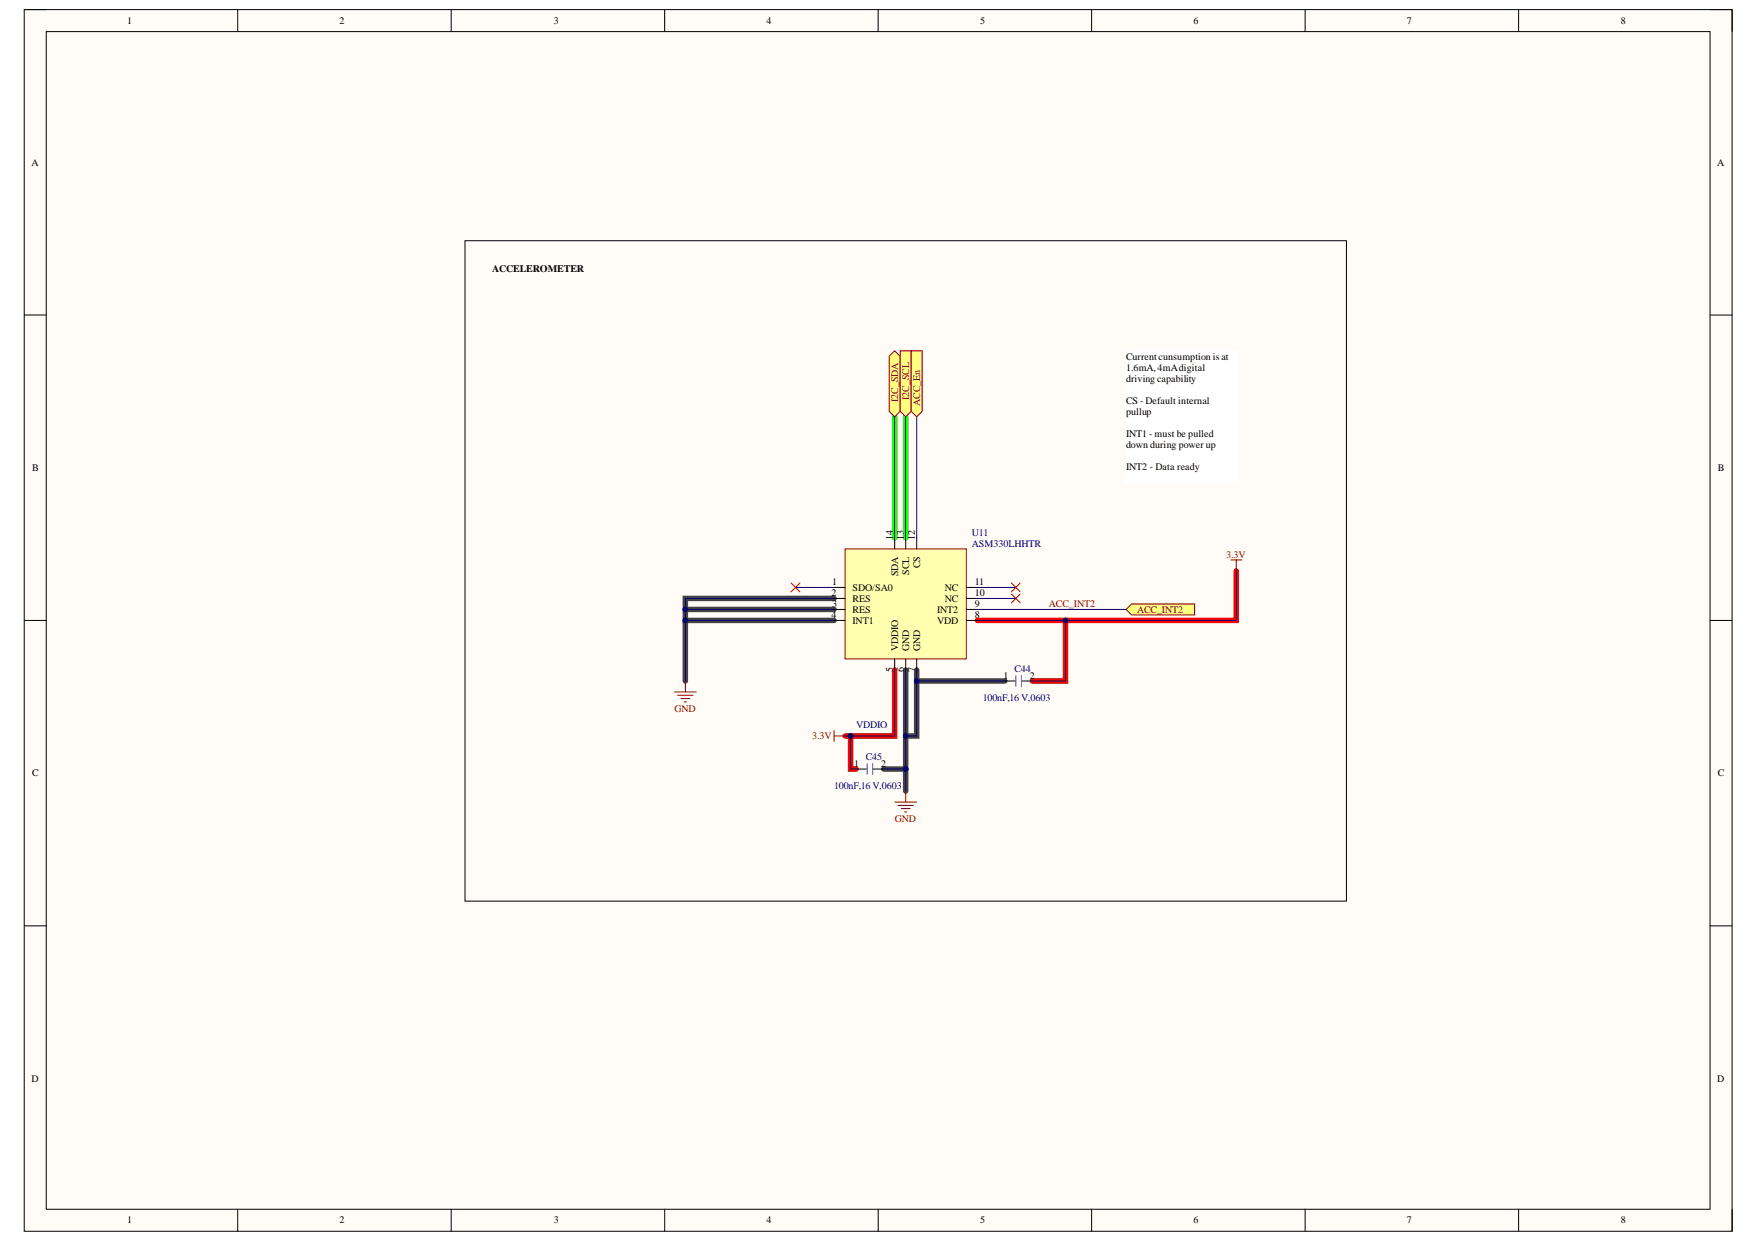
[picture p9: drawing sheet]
<svg xmlns="http://www.w3.org/2000/svg" width="297mm" height="210mm" viewBox="0 0 297 210" stroke-linecap="round" stroke-linejoin="round" font-family="sans-serif">
<path d="M4.1 1.6h288.6v206.5h-288.6z" fill-rule="evenodd" fill="#fffcf8"/>
<path d="M4.1 1.6h288.6v206.5h-288.6z" fill="none" stroke="#000" stroke-width=".17"/>
<path d="M7.8 5.3h281.1v199.1h-281.1z" fill-rule="evenodd" fill="#fffcf8"/>
<g fill="none" stroke="#000" stroke-width=".17">
<path d="M4.1 1.6h3.7M7.8 5.3h281.1v199.1h-281.1zM40.2 1.6v3.7M76.2 1.6v3.7M112.3 1.6v3.7M148.4 1.6v3.7M184.5 1.6v3.7M220.5 1.6v3.7M256.6 1.6v3.7M288.9 1.6h3.8v3.7M4.1 53.2h3.7M288.9 53.2h3.8"/>
<path d="M4.1 104.9h3.7M288.9 104.9h3.8M4.1 156.5h3.7M288.9 156.5h3.8M40.2 204.4v3.7M76.2 204.4v3.7M112.3 204.4v3.7M148.4 204.4v3.7M184.5 204.4v3.7M220.5 204.4v3.7M256.6 204.4v3.7M292.7 204.4v3.7"/>
</g>
<path d="M151.2 70.4v20.5M153 70.4v20.5" fill="none" stroke="#0f0" stroke-width=".93"/>
<path d="M208.9 96.5v8.4h-43.8M151.2 113.2v11.2h-8.4M180 104.9v10.2h-5.6M143.7 124.4v5.6h1" fill="none" stroke="#f00" stroke-width=".93"/>
<path d="M115.8 104.9v10.2M115.8 103h25.1M140.9 101.1h-25.1v3.8h25.1M153 113.2v20.5M154.9 113.2v11.2h-1.9M154.9 115.1h14.9M149.3 130h3.7" fill="none" stroke="#434343" stroke-width=".93"/>
<path d="M142.8 92.8h20.5v18.6h-20.5z" fill-rule="evenodd" fill="#ffffb0"/>
<path d="M142.8 92.8h20.5v18.6h-20.5z" fill="none" stroke="#800000" stroke-width=".17"/>
<g fill="none" stroke="#000" stroke-width=".17">
<path d="M140.9 99.3h1.9M151.2 90.9v1.9M153 90.9v1.9M154.9 90.9v1.9M163.3 99.3h1.8M140.9 104.9h1.9M140.9 103h1.9M140.9 101.1h1.9M151.2 111.4v1.8M153 111.4v1.8M154.9 111.4v1.8M163.3 104.9h1.8"/>
<path d="M163.3 103h1.8M163.3 101.1h1.8"/>
</g>
<path d="M190.3 59.3h18.6v22.3h-18.6z" fill-rule="evenodd" fill="#fff"/>
<path d="M190.3 59.3h18.6v22.3h-18.6z" fill="none" stroke="#fff" stroke-width=".17"/>
<path d="M208 94.6h1.8M208.9 94.6v1.9M140.9 123.5v1.8M140.9 124.4h1.9M151.2 135.5h3.7M151.7 136.1h2.6M152.3 136.7h1.5M152.8 137.2h.4M153 133.7v1.8" fill="none" stroke="#800000" stroke-width=".17"/>
<path d="M190.3 103l.9-.9h10.7v1.8h-10.7z" fill-rule="evenodd" fill="#ffff80"/>
<path d="M113.9 116.9h3.8M114.5 117.5h2.6M115.1 118.1h1.4M115.6 118.6h.4M115.8 115.1v1.8M190.3 103l.9-.9h10.7v1.8h-10.7z" fill="none" stroke="#800000" stroke-width=".17"/>
<path d="M133.7 98.5l1.5 1.5M135.2 98.5l-1.5 1.5M170.9 98.5l1.5 1.5M172.4 98.5l-1.5 1.5M170.9 100.4l1.5 1.5M172.4 100.4l-1.5 1.5" fill="none" stroke="#f00" stroke-width=".17"/>
<path d="M151.2 70.4v20.5M153 70.4v20.5M134.4 99.3h6.5M208.9 96.5v8.4h-43.8M165.1 103h25.2" fill="none" stroke="#000080" stroke-width=".17"/>
<circle cx="180" cy="104.9" r=".37" fill="#000080"/>
<g fill="none" stroke="#000080" stroke-width=".17">
<path d="M153 113.2v20.5"/>
<circle cx="180" cy="104.9" r=".37"/>
</g>
<circle cx="153" cy="124.4" r=".37" fill="#000080"/>
<circle cx="153" cy="124.4" r=".37" fill="none" stroke="#000080" stroke-width=".17"/>
<circle cx="153" cy="130" r=".37" fill="#000080"/>
<g fill="none" stroke="#000080" stroke-width=".17">
<path d="M154.9 113.2v11.2h-1.9"/>
<circle cx="153" cy="130" r=".37"/>
</g>
<circle cx="154.9" cy="115.1" r=".37" fill="#000080"/>
<circle cx="154.9" cy="115.1" r=".37" fill="none" stroke="#000080" stroke-width=".17"/>
<circle cx="153" cy="124.4" r=".37" fill="#000080"/>
<g fill="none" stroke="#000080" stroke-width=".17">
<path d="M151.2 113.2v11.2h-8.4"/>
<circle cx="153" cy="124.4" r=".37"/>
</g>
<circle cx="143.7" cy="124.4" r=".37" fill="#000080"/>
<g fill="none" stroke="#000080" stroke-width=".17">
<path d="M165.1 99.3h6.5M140.9 101.1h-25.1v3.8h25.1M165.1 101.1h6.5"/>
<circle cx="143.7" cy="124.4" r=".37"/>
</g>
<circle cx="115.8" cy="103" r=".37" fill="#000080"/>
<circle cx="115.8" cy="103" r=".37" fill="none" stroke="#000080" stroke-width=".17"/>
<circle cx="115.8" cy="104.9" r=".37" fill="#000080"/>
<g fill="none" stroke="#000080" stroke-width=".17">
<path d="M115.8 104.9v10.2"/>
<circle cx="115.8" cy="104.9" r=".37"/>
</g>
<circle cx="115.8" cy="104.9" r=".37" fill="#000080"/>
<g fill="none" stroke="#000080" stroke-width=".17">
<path d="M115.8 103h25.1"/>
<circle cx="115.8" cy="104.9" r=".37"/>
</g>
<circle cx="115.8" cy="103" r=".37" fill="#000080"/>
<g fill="none" stroke="#000080" stroke-width=".17">
<path d="M154.9 70.4v20.5M143.7 124.4v5.6h1"/>
<circle cx="115.8" cy="103" r=".37"/>
</g>
<path d="M144.7 130h1.8M147.4 130h1.9" fill="none" stroke="#000" stroke-width=".17"/>
<path d="M146.5 129v1.9M147.4 129v1.9" fill="none" stroke="#3d85c6" stroke-width=".17"/>
<circle cx="143.7" cy="124.4" r=".37" fill="#000080"/>
<g fill="none" stroke="#000080" stroke-width=".17">
<path d="M149.3 130h3.7"/>
<circle cx="143.7" cy="124.4" r=".37"/>
</g>
<circle cx="153" cy="130" r=".37" fill="#000080"/>
<g fill="none" stroke="#000080" stroke-width=".17">
<path d="M180 104.9v10.2h-5.6"/>
<circle cx="153" cy="130" r=".37"/>
</g>
<path d="M169.8 115.1h1.8M172.6 115.1h1.8" fill="none" stroke="#000" stroke-width=".17"/>
<path d="M171.6 114.2v1.8M172.6 114.2v1.8" fill="none" stroke="#3d85c6" stroke-width=".17"/>
<circle cx="180" cy="104.9" r=".37" fill="#000080"/>
<g fill="none" stroke="#000080" stroke-width=".17">
<path d="M154.9 115.1h14.9"/>
<circle cx="180" cy="104.9" r=".37"/>
</g>
<circle cx="154.9" cy="115.1" r=".37" fill="#000080"/>
<circle cx="154.9" cy="115.1" r=".37" fill="none" stroke="#000080" stroke-width=".17"/>
<path d="M78.6 40.7h148.9v111.6h-148.9z" fill="none" stroke="#000" stroke-width=".17"/>
<text font-size="11.3" fill="#800000" x="153.8" y="67.1">POACC0En</text>
<g font-size="1.7">
<text x="21.5" y="4.1">1</text>
<text x="57.4" y="4.1">2</text>
<text x="93.6" y="4.1">3</text>
<text x="129.5" y="4.1">4</text>
<text x="165.6" y="4.1">5</text>
<text x="201.7" y="4.1">6</text>
<text x="237.7" y="4.1">7</text>
<text x="273.8" y="4.1">8</text>
<text x="5.3" y="28">A</text>
<text x="290.2" y="28">A</text>
<text x="83.2" y="45.9">ACCELEROMETER</text>
<text x="190.3" y="60.8">Currentcunsumption isat</text>
<text x="190.3" y="62.6">1.6mA,4mAdigital</text>
<text x="190.3" y="64.5">driving capability</text>
<text x="190.3" y="68.2">CS - Default internal</text>
<text x="190.3" y="70.1">pullup</text>
<text x="190.3" y="73.8">INT1 - must be pulled</text>
<text x="190.3" y="75.6">down during power up</text>
<text x="5.4" y="79.6">B</text>
<text x="190.3" y="79.4">INT2 - Data ready</text>
<text x="290.2" y="79.6">B</text>
<text x="150.8" y="91.3" transform="rotate(-90 150.8 91.3)">14</text>
<text x="152.7" y="91.3" transform="rotate(-90 152.7 91.3)">13</text>
<text x="154.6" y="91.3" transform="rotate(-90 154.6 91.3)">12</text>
<text x="140.5" y="100.7">2</text>
<text x="140.6" y="98.9">1</text>
<text x="144.1" y="99.8">SDO/SA0</text>
<text x="144.1" y="101.7">RES</text>
<text x="151.8" y="97.4" transform="rotate(-90 151.8 97.4)">SDA</text>
<text x="153.6" y="97.1" transform="rotate(-90 153.6 97.1)">SCL</text>
<text x="155.5" y="96" transform="rotate(-90 155.5 96)">CS</text>
<text x="159.6" y="101.7">NC</text>
<text x="159.6" y="99.8">NC</text>
<text x="164.7" y="100.7">10</text>
<text x="164.7" y="98.9">11</text>
<text x="140.5" y="104.5">4</text>
<text x="140.6" y="102.6">3</text>
<text x="144.1" y="103.5">RES</text>
<text x="144.1" y="105.4">INT1</text>
<text x="158.4" y="105.4">VDD</text>
<text x="158.4" y="103.5">INT2</text>
<text x="164.7" y="104.5">8</text>
<text x="164.7" y="102.6">9</text>
<text x="150.8" y="113.6" transform="rotate(-90 150.8 113.6)">5</text>
<text x="151.8" y="110" transform="rotate(-90 151.8 110)">VDDIO</text>
<text x="152.7" y="113.6" transform="rotate(-90 152.7 113.6)">6</text>
<text x="153.6" y="110" transform="rotate(-90 153.6 110)">GND</text>
<text x="154.6" y="113.6" transform="rotate(-90 154.6 113.6)">7</text>
<text x="155.5" y="110" transform="rotate(-90 155.5 110)">GND</text>
<text x="169.5" y="114.7">1</text>
<text x="174" y="114.7">2</text>
<text x="5.4" y="131.2">C</text>
<text x="144.3" y="129.6">1</text>
<text x="148.9" y="129.6">2</text>
<text x="290.2" y="131.2">C</text>
<text x="5.3" y="182.8">D</text>
<text x="290.2" y="182.8">D</text>
<text x="21.5" y="206.7">1</text>
<text x="57.4" y="206.7">2</text>
<text x="93.6" y="206.7">3</text>
<text x="129.5" y="206.7">4</text>
<text x="165.6" y="206.7">5</text>
<text x="201.7" y="206.7">6</text>
<text x="237.7" y="206.7">7</text>
<text x="273.8" y="206.7">8</text>
</g>
<g font-size="1.7" fill="#800000">
<text x="151.8" y="67.9" transform="rotate(-90 151.8 67.9)">I2C_SDA</text>
<text x="153.6" y="67.5" transform="rotate(-90 153.6 67.5)">I2C_SCL</text>
<text x="155.5" y="68.5" transform="rotate(-90 155.5 68.5)">ACC_En</text>
<text x="207.2" y="94.2">3.3V</text>
<text x="177.2" y="102.6">ACC_INT2</text>
<text x="192.1" y="103.5">ACC_INT2</text>
<text x="114" y="120.3">GND</text>
<text x="137.2" y="124.9">3.3V</text>
<text x="151.2" y="138.9">GND</text>
</g>
<g font-size="1.7" fill="#000080">
<text x="164.2" y="90.5">U11</text>
<text x="164.2" y="92.4">ASM330LHHTR</text>
<text x="171.4" y="113.6">C44</text>
<text x="166.1" y="118.4">100nF,16 V,0603</text>
<text x="144.7" y="123.1">VDDIO</text>
<text x="146.3" y="128.5">C45</text>
<text x="140.9" y="133.3">100nF,16 V,0603</text>
</g>
</svg>
